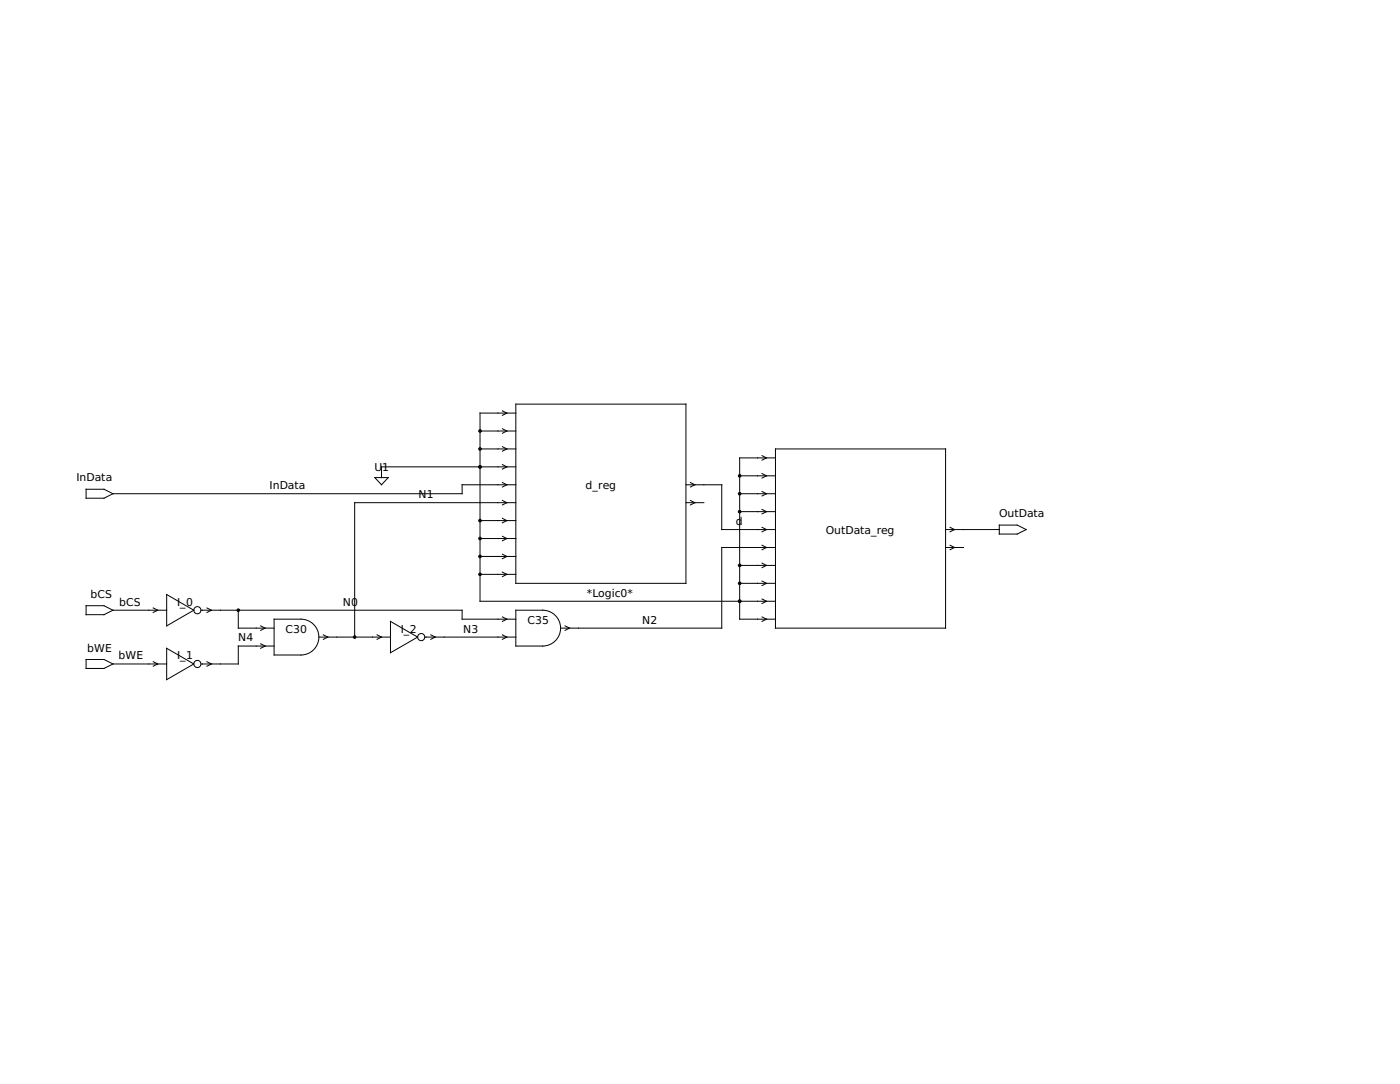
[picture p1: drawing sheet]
<svg xmlns="http://www.w3.org/2000/svg" width="279mm" height="216mm" viewBox="0 0 279 216" stroke-linecap="round" stroke-linejoin="round" font-family="sans-serif">
<g fill="none" stroke="#000" stroke-width=".2">
<path d="M17.2 97.4h3.5l1.8 .9-1.8 .9h-3.5zM74.7 95.1h2.7l-1.4 1.5zM76 93v2.1M99.2 89.4h3.6M99.2 82.3h3.6M99.2 85.8h3.6M99.2 93h3.6M99.2 96.6h3.6M100.1 81.8l.9 .5-.9 .4M100.1 85.4l.9 .4-.9 .5M100.1 89l.9 .4-.9 .5M100.1 92.5l.9 .5-.9 .4"/>
<path d="M100.1 96.1l.9 .5-.9 .4M100.1 99.7l.9 .4-.9 .5M102.8 80.5h33.9v35.7h-33.9zM136.7 96.6h3.6M137.6 96.1l.9 .5-.9 .4M137.6 99.7l.9 .4-.9 .5M151 91.2h3.6M151 94.8h3.6M151 98.3h3.6M151.9 90.8l.9 .4-.9 .4M151.9 94.3l.9 .5-.9 .4M151.9 97.9l.9 .4-.9 .5"/>
<path d="M154.6 89.4h33.9v35.7h-33.9zM33.2 118.4l5.4 3.1-5.4 3.2zM99.2 100.1h3.6M99.2 103.7h3.6M99.2 107.3h3.6M99.2 110.8h3.6M99.2 114.4h3.6M100.1 103.2l.9 .5-.9 .4M100.1 106.8l.9 .5-.9 .4M100.1 110.4l.9 .4-.9 .5M100.1 114l.9 .4-.9 .4M136.7 100.1h3.6"/>
<path d="M151 116.2h3.6M151 101.9h3.6M151 105.5h3.6M151 109h3.6M151 112.6h3.6M151 119.8h3.6M151.9 101.5l.9 .4-.9 .5M151.9 105l.9 .5-.9 .4M151.9 108.6l.9 .4-.9 .5M151.9 112.2l.9 .4-.9 .5M151.9 115.7l.9 .5-.9 .4M151.9 119.3l.9 .5-.9 .4"/>
<path d="M188.5 105.5h3.5M188.5 109h3.5M189.4 105l.9 .5-.9 .4M189.4 108.6l.9 .4-.9 .5M199.2 104.6h3.5l1.8 .9-1.8 .9h-3.5zM17.2 120.6h3.5l1.8 .9-1.8 .9h-3.5zM17.2 131.4h3.5l1.8 .8-1.8 .9h-3.5zM29.7 121.5h3.5M29.7 132.2h3.5M30.5 131.8l.9 .4-.9 .5M30.5 121.1l.9 .4-.9 .5M33.2 129.1l5.4 3.1-5.4 3.2z"/>
<path d="M40.1 121.5h3.8M40.1 132.2h3.8M41.3 131.8l.8 .4-.8 .5M41.3 121.1l.8 .4-.8 .5M51.1 125.1h3.5M51.1 128.7h3.5M52 124.7l.8 .4-.8 .5M52 128.2l.8 .5-.8 .4M54.6 123.3h5.4a3.6 3.6 0 0 1 3.6 3.6 3.6 3.6 0 0 1-3.6 3.6h-5.4zM63.6 126.9h3.5M64.4 126.4l.9 .5-.9 .4M74.3 126.9h3.5"/>
<path d="M75.2 126.4l.8 .5-.8 .4M77.8 123.8l5.4 3.1-5.4 3.1zM84.7 126.9h3.8M85.9 126.4l.9 .5-.9 .4M99.2 126.9h3.6M99.2 123.3h3.6M100.1 126.4l.9 .5-.9 .4M100.1 122.9l.9 .4-.9 .5M102.8 121.5h5.4a3.6 3.6 0 0 1 3.5 3.6 3.6 3.6 0 0 1-3.5 3.6h-5.4zM111.7 125.1h3.6M112.6 124.7l.9 .4-.9 .5M151 123.3h3.6"/>
<path d="M151.9 122.9l.9 .4-.9 .5"/>
<circle cx="39.3" cy="121.5" r=".71"/>
<circle cx="39.3" cy="132.2" r=".71"/>
<circle cx="84" cy="126.9" r=".71"/>
</g>
<g fill="#000" stroke="#000" stroke-width=".2">
<path d="M22.5 98.3h69.6zM76 93h19.7zM92.1 96.6h7.1zM92.1 96.6v1.7zM95.7 82.3h3.5zM95.7 82.3v3.5zM95.7 85.8h3.5zM95.7 85.8v3.6zM95.7 89.4h3.5zM95.7 89.4v3.6zM95.7 93h3.5zM95.7 93v10.7z"/>
<path d="M140.3 96.6h3.6zM143.9 96.6v8.9zM147.4 91.2h3.6zM147.4 91.2v3.6zM147.4 94.8h3.6zM147.4 94.8v3.5zM147.4 98.3h3.6zM147.4 98.3v3.6zM70.7 100.1h28.5zM70.7 100.1v26.8zM95.7 103.7h3.5zM95.7 103.7v3.6z"/>
<path d="M95.7 107.3h3.5zM95.7 107.3v3.5zM95.7 110.8h3.5zM95.7 110.8v3.6zM95.7 114.4h3.5zM95.7 114.4v5.4zM95.7 119.8h51.7zM143.9 109h7.1zM143.9 109v16.1zM143.9 105.5h7.1zM147.4 101.9h3.6zM147.4 101.9v10.7z"/>
<path d="M147.4 112.6h3.6zM147.4 112.6v3.6zM147.4 116.2h3.6zM147.4 116.2v3.6zM147.4 119.8h3.6zM147.4 119.8v3.5zM192 105.5h7.2zM22.5 132.2h7.2zM22.5 121.5h7.2zM43.9 132.2h3.6zM43.9 121.5h3.6zM47.5 128.7h3.6z"/>
<path d="M47.5 128.7v3.5zM47.5 121.5h44.6zM47.5 121.5v3.6zM47.5 125.1h3.6zM67.1 126.9h3.6zM70.7 126.9h3.6zM88.5 126.9h10.7zM92.1 121.5v1.8zM92.1 123.3h7.1zM115.3 125.1h28.6zM147.4 123.3h3.6z"/>
<circle cx="95.7" cy="93" r=".26"/>
<circle cx="95.7" cy="85.8" r=".26"/>
<circle cx="95.7" cy="89.4" r=".26"/>
<circle cx="147.4" cy="98.3" r=".26"/>
<circle cx="147.4" cy="94.8" r=".26"/>
<circle cx="95.7" cy="103.7" r=".26"/>
<circle cx="95.7" cy="107.3" r=".26"/>
<circle cx="95.7" cy="110.8" r=".26"/>
<circle cx="95.7" cy="114.4" r=".26"/>
<circle cx="147.4" cy="101.9" r=".26"/>
<circle cx="147.4" cy="116.2" r=".26"/>
<circle cx="147.4" cy="112.6" r=".26"/>
<circle cx="147.4" cy="119.8" r=".26"/>
<circle cx="47.5" cy="121.5" r=".26"/>
<circle cx="70.7" cy="126.9" r=".26"/>
</g>
<g font-size="2.2">
<text x="15.2" y="95.9">InData</text>
<text x="74.7" y="93.9">U</text>
<text x="76.2" y="93.9">1</text>
<text x="53.7" y="97.4">InData</text>
<text x="83.4" y="99.2">N1</text>
<text x="116.7" y="97.4">d_reg</text>
<text x="146.7" y="104.6">d</text>
<text x="164.6" y="106.3">OutData_reg</text>
<text x="199.1" y="103">OutData</text>
<text x="18" y="119.1">bCS</text>
<text x="117" y="118.9">*Logic0*</text>
<text x="23.7" y="120.7">bCS</text>
<text x="35.3" y="120.7">I_0</text>
<text x="56.9" y="126">C30</text>
<text x="68.3" y="120.7">N0</text>
<text x="79.9" y="126">I_2</text>
<text x="92.3" y="126">N3</text>
<text x="105.2" y="124.2">C35</text>
<text x="128" y="124.2">N2</text>
<text x="17.4" y="129.8">bWE</text>
<text x="23.6" y="131.3">bWE</text>
<text x="35.3" y="131.3">I_1</text>
<text x="47.5" y="127.8">N4</text>
</g>
</svg>
